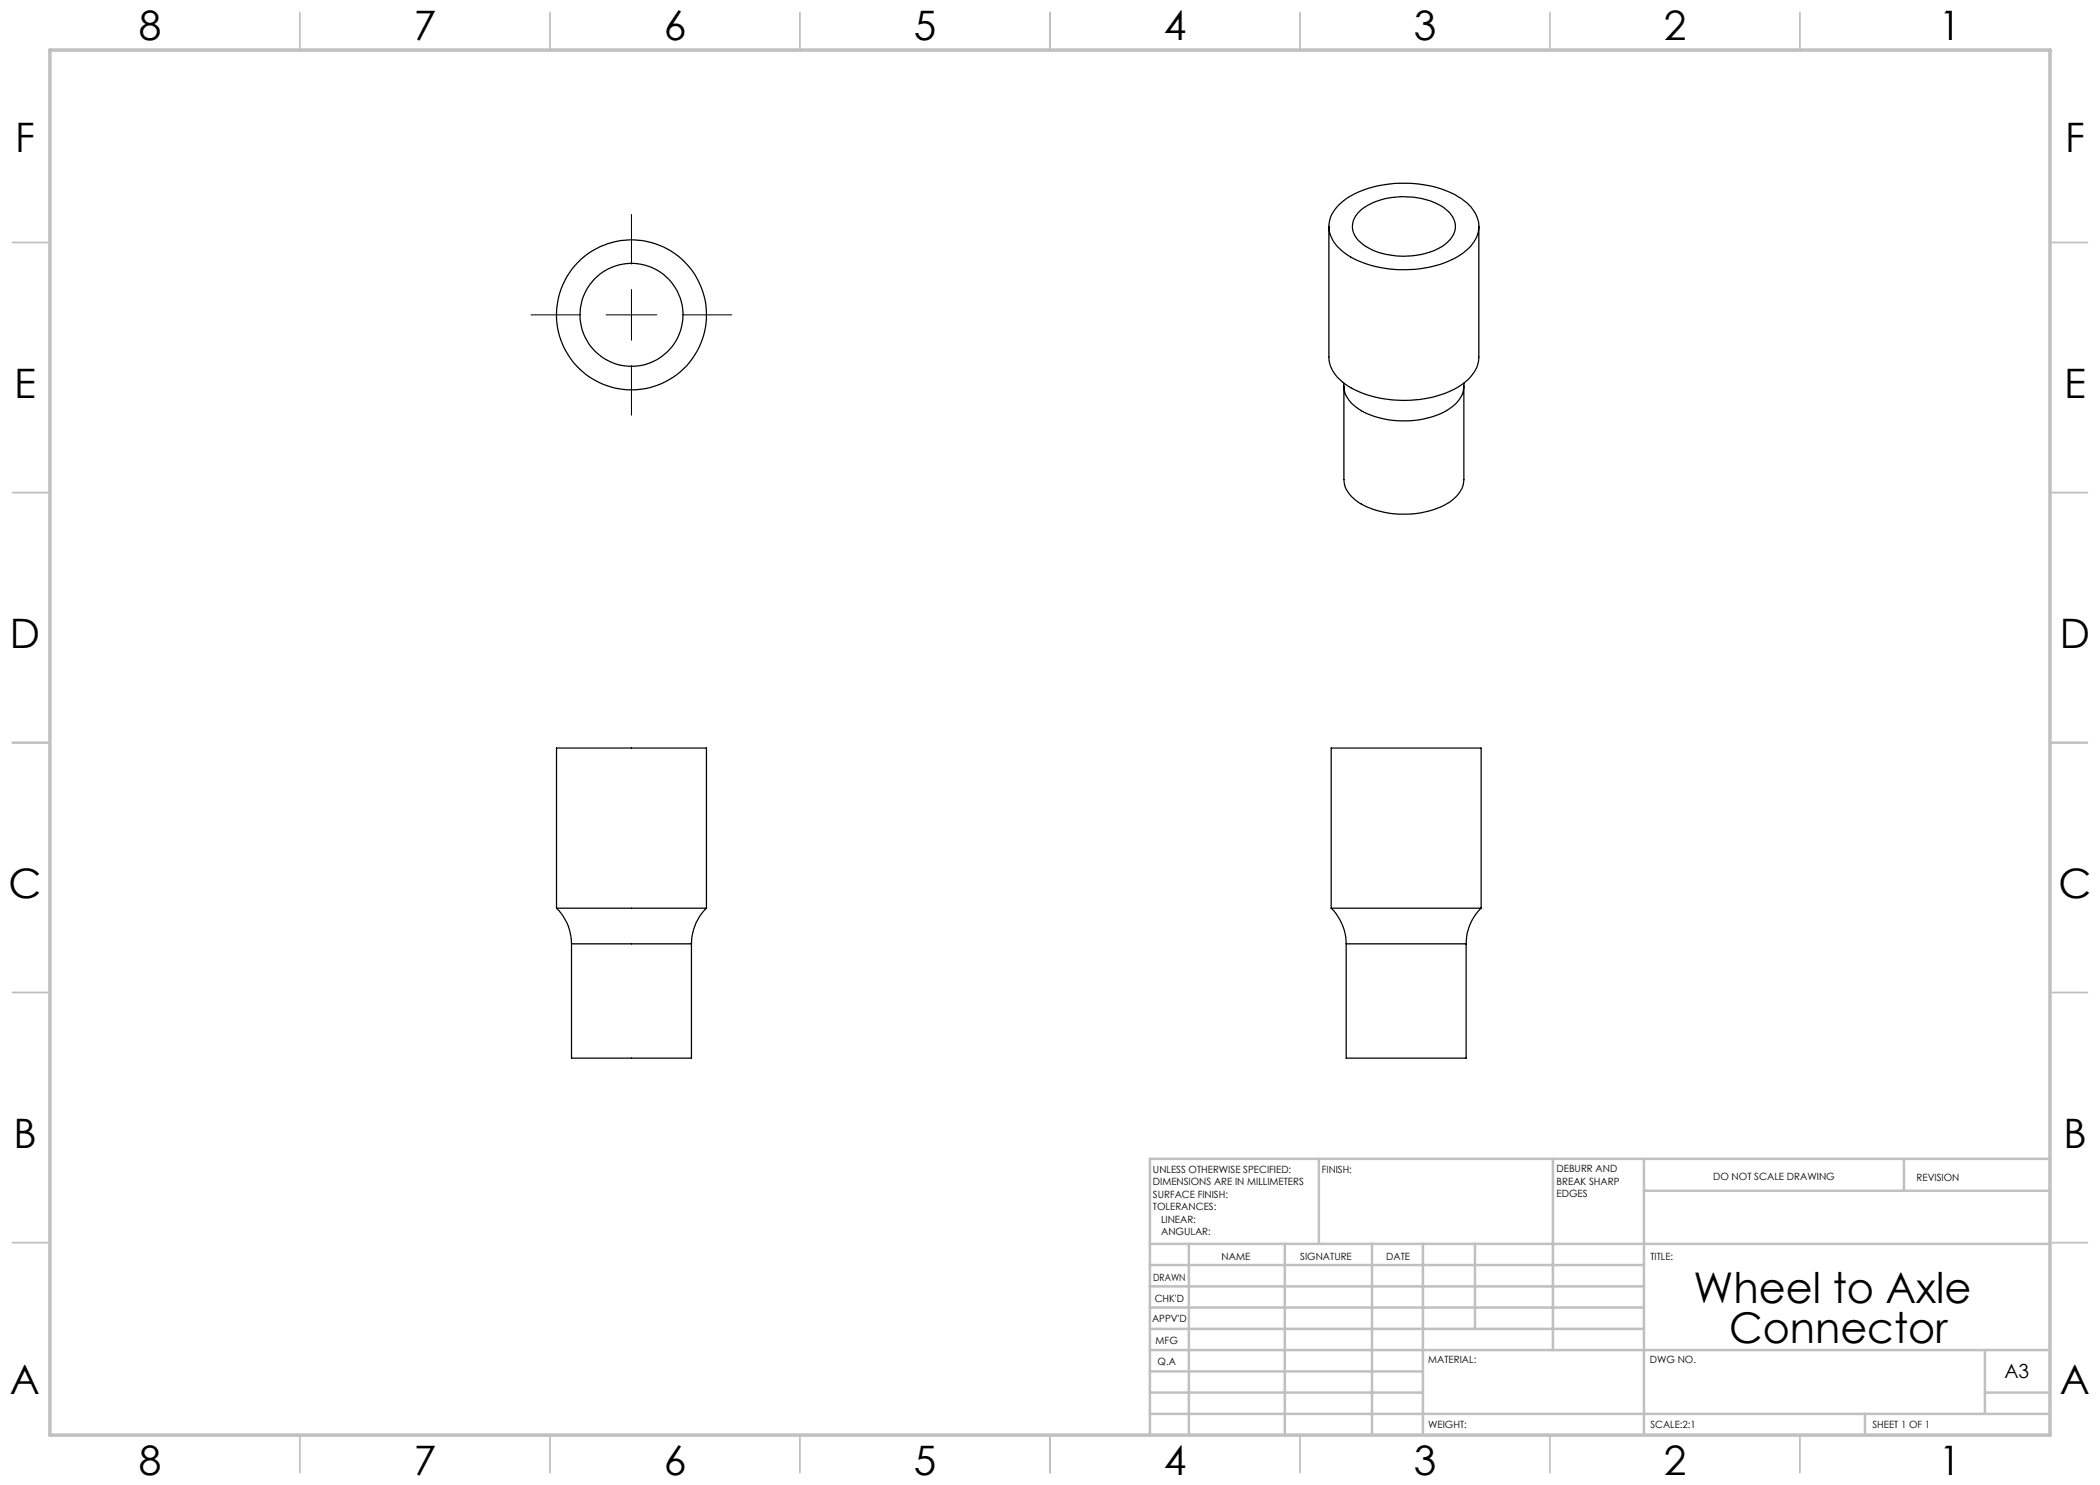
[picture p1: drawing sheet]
<svg xmlns="http://www.w3.org/2000/svg" width="420mm" height="297mm" viewBox="0 0 420 297" stroke-linecap="round" stroke-linejoin="round" font-family="sans-serif">
<path d="M126.3 42.9v9.9M126.3 57.9v10.1M106.2 63h9.9M121.2 63h10.2M126.3 73.1v9.9M136.5 63h9.9" fill="none" stroke="#000" stroke-width=".2"/>
<g fill="none" stroke="#c0c0c0" stroke-width=".35">
<path d="M60 2.5v7.5M110 2.5v7.5M160 2.5v7.5M210 2.5v7.5M260 2.5v7.5M310 2.5v7.5M360 2.5v7.5M2.5 48.5h7.5M410 48.5h7.5M2.5 98.5h7.5M410 98.5h7.5M2.5 148.5h7.5"/>
<path d="M410 148.5h7.5M2.5 198.5h7.5M410 198.5h7.5M2.5 248.5h7.5M410 248.5h7.5M60 287v7.5M110 287v7.5M160 287v7.5M210 287v7.5M260 287v7.5M310 287v7.5M360 287v7.5"/>
</g>
<g fill="none" stroke="#c0c0c0" stroke-width=".5">
<path d="M263.8 231.8v17M310.6 231.8v38.2M328.8 231.8v55.2M328.8 238.2h81.2M380.8 231.8v6.4M410 231.8h-180v55.2M230 248.8h180M230 257.3h98.8M230 253h98.8M237.8 248.8v38.2M257 248.8v38.2M274.4 248.8v38.2"/>
<path d="M284.6 248.8v38.2M295 248.8v17M230 265.8h98.8M230 261.5h98.8M230 278.5h54.6M230 274.3h54.6M230 270h180M397 278.5h13M397 270v12.8M230 282.8h180M373 282.8v4.2"/>
</g>
<path d="M10 10h400v277h-400z" fill="none" stroke="#c0c0c0" stroke-width=".7"/>
<g fill="none" stroke="#000" stroke-width=".25">
<path d="M265.8 45.3v26.1a6.8 6.8 0 0 0 3.2 5.4 22.9 22.9 0 0 0 18.3 2.4 12.1 12.1 0 0 0 8-5.7l.4-1 .1-1v-26.2M267.7 41.1a16.9 16.9 0 0 1 10.3-4.3 22 22 0 0 1 14.3 2.9 6.6 6.6 0 0 1 3.4 6.7 8.4 8.4 0 0 1-4.8 5.3 23.5 23.5 0 0 1-21.3-.7 7 7 0 0 1-3.8-6 6 6 0 0 1 1.9-3.9zM271.7 42.5a13.7 13.7 0 0 1 11-3.1 11 11 0 0 1 7.6 3.6 3.9 3.9 0 0 1-1 5.6 14.9 14.9 0 0 1-12.2 2.3 8.6 8.6 0 0 1-6.4-4.3 3.9 3.9 0 0 1 1-4.1zM268.7 76.5l.1 .8M268.8 77.3v18.6a6.3 6.3 0 0 0 4.1 5.2 18.8 18.8 0 0 0 16.9-.6 5.9 5.9 0 0 0 3-4.6v-18.6M268.8 77.3a6.1 6.1 0 0 0 3.5 4.9 18.7 18.7 0 0 0 17.5-.4 5.8 5.8 0 0 0 3-4.5M292.9 76.5l-.1 .8M111.3 181.6a9.9 9.9 0 0 1 3 7.2M111.3 181.6h30M111.3 181.6v-32h30v32M114.3 188.8v22.8h24v-22.8M114.3 188.8h24"/>
<path d="M141.3 181.6a9.9 9.9 0 0 0-3 7.2M266.2 181.6a10.2 10.2 0 0 1 3 7.2M266.2 181.6h30M266.2 181.6v-32h30v32M269.2 188.8v22.8h24v-22.8M269.2 188.8h24M296.2 181.6a9.9 9.9 0 0 0-3 7.2"/>
<circle cx="126.3" cy="63" r="15"/>
<circle cx="126.3" cy="63" r="10.3"/>
</g>
<g font-size="8.5">
<text x="338.7" y="260.6">Wheel to Axle</text>
<text x="345.8" y="268.7">Connector</text>
</g>
<g font-size="8.1">
<text x="27.8" y="8">8</text>
<text x="82.8" y="8">7</text>
<text x="132.8" y="8">6</text>
<text x="182.8" y="8">5</text>
<text x="232.8" y="8">4</text>
<text x="282.8" y="8">3</text>
<text x="332.8" y="8">2</text>
<text x="387.8" y="8">1</text>
<text x="3" y="30.4">F</text>
<text x="413" y="30.4">F</text>
<text x="2.8" y="79.6">E</text>
<text x="412.8" y="79.6">E</text>
<text x="2" y="129.6">D</text>
<text x="412" y="129.6">D</text>
<text x="1.7" y="179.6">C</text>
<text x="411.7" y="179.6">C</text>
<text x="2.7" y="229.6">B</text>
<text x="412.7" y="229.6">B</text>
<text x="2" y="278.9">A</text>
<text x="412" y="278.9">A</text>
<text x="27.8" y="295">8</text>
<text x="82.8" y="295">7</text>
<text x="132.8" y="295">6</text>
<text x="182.8" y="295">5</text>
<text x="232.8" y="295">4</text>
<text x="282.8" y="295">3</text>
<text x="332.8" y="295">2</text>
<text x="387.8" y="295">1</text>
</g>
<text font-size="3.9" x="400.9" y="275.5">A3</text>
<g font-size="2">
<text x="230.6" y="234.6">UNLESS OTHERWISE SPECIFIED:</text>
<text x="230.6" y="237.1">DIMENSIONS ARE IN MILLIMETERS</text>
<text x="230.6" y="239.6">SURFACE FINISH:</text>
<text x="264.4" y="234.6">FINISH:</text>
<text x="311.3" y="234.5">DEBURR AND</text>
<text x="311.3" y="237">BREAK SHARP</text>
<text x="311.3" y="239.5">EDGES</text>
<text x="342.6" y="236">DO NOT SCALE DRAWING</text>
<text x="383.3" y="236.2">REVISION</text>
<text x="230.6" y="242.1">TOLERANCES:</text>
<text x="232.2" y="244.6">LINEAR:</text>
<text x="232.2" y="247.1">ANGULAR:</text>
<text x="244.3" y="252">NAME</text>
<text x="260" y="251.9">SIGNATURE</text>
<text x="277.2" y="251.9">DATE</text>
<text x="330.1" y="251.9">TITLE:</text>
<text x="230.6" y="256.1">DRAWN</text>
<text x="230.9" y="260.3">CHK'D</text>
<text x="230.4" y="264.4">APPV'D</text>
<text x="231.1" y="268.8">MFG</text>
<text x="231.5" y="273">Q.A</text>
<text x="285.6" y="272.5">MATERIAL:</text>
<text x="330" y="272.5">DWG NO.</text>
<text x="285.6" y="285.5">WEIGHT:</text>
<text x="330.1" y="285.6">SCALE:2:1</text>
<text x="374.5" y="285.6">SHEET 1 OF 1</text>
</g>
</svg>
